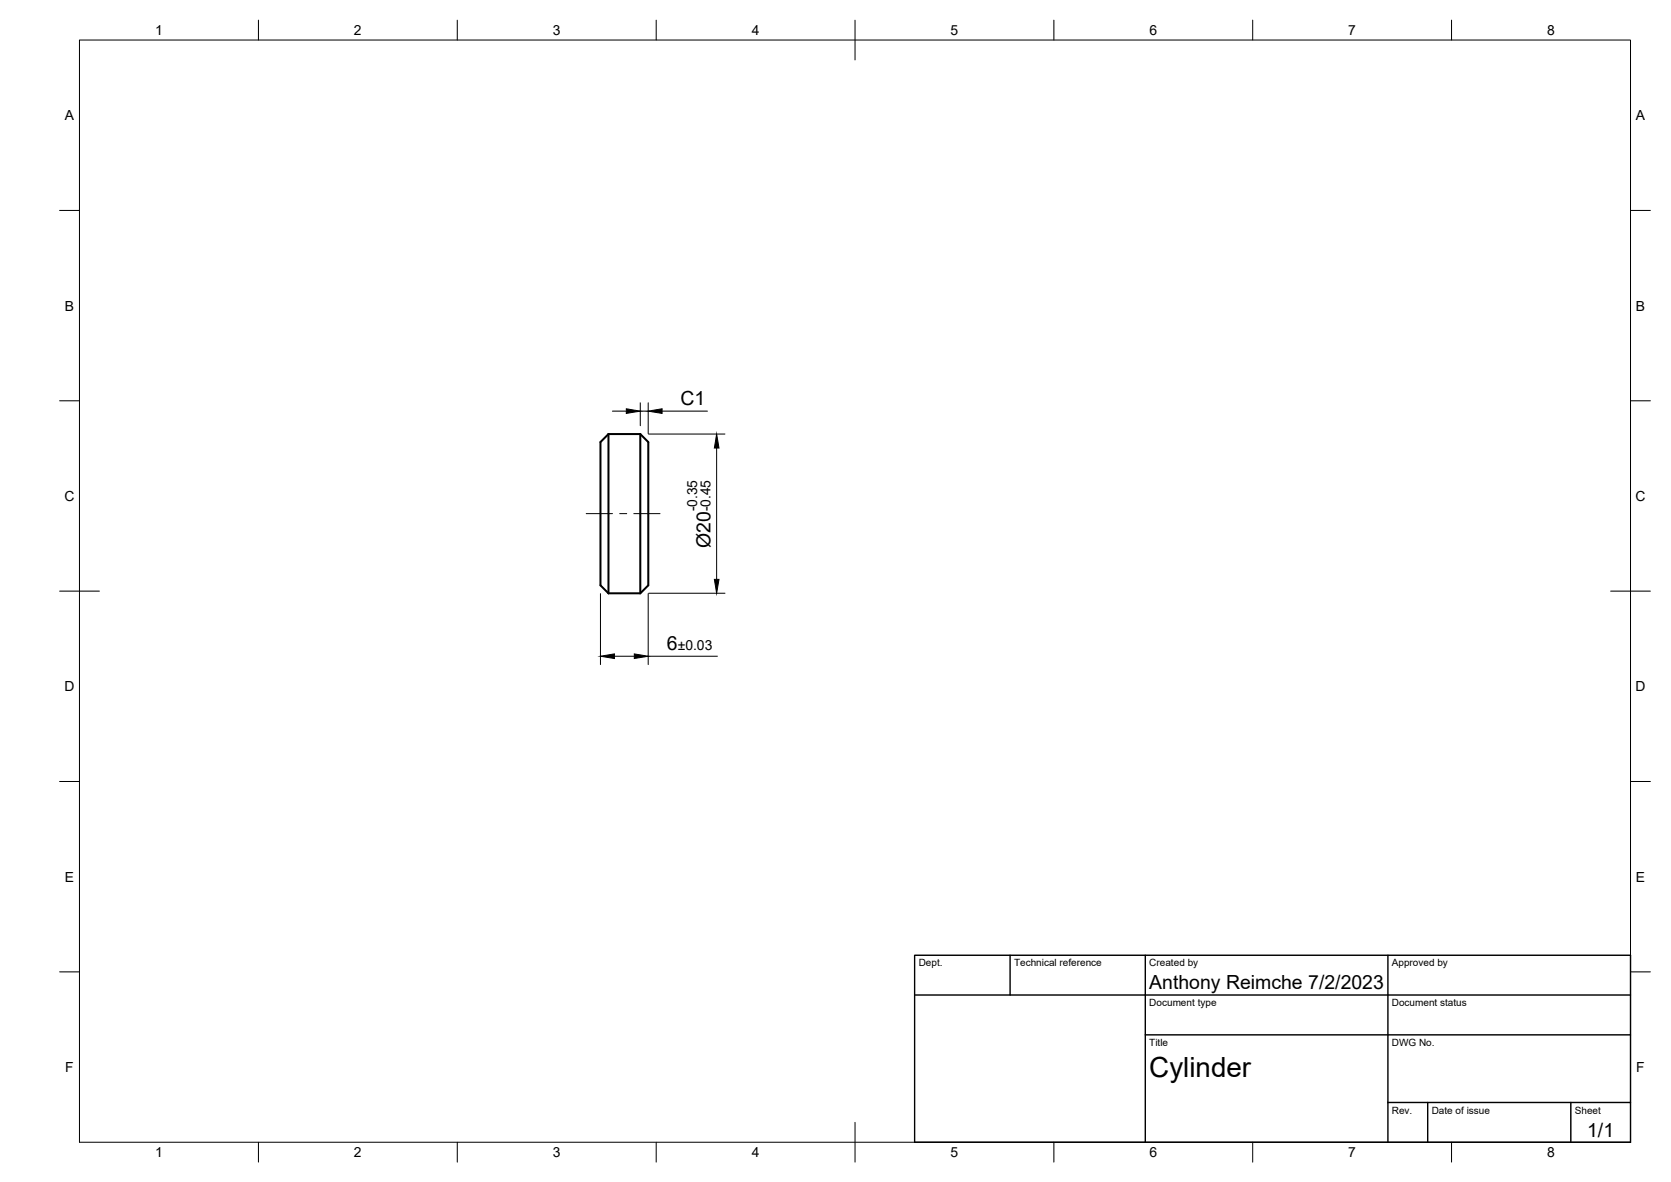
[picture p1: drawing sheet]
<svg xmlns="http://www.w3.org/2000/svg" width="420mm" height="297mm" viewBox="0 0 420 297" stroke-linecap="round" stroke-linejoin="round" font-family="sans-serif">
<!-- layer: Visible -->
<path d="M153 109.1l-2 2v36l2 2M153 109.1v40M153 109.1h8M161 109.1v40M161 109.1l2 2v36l-2 2h-8" fill="none" stroke="#000" stroke-width=".51"/>
<!-- layer: BORDER -->
<g fill="none" stroke="#000" stroke-width=".25">
<path d="M20 10.1h390v276.9h-390zM65 5.1v5M115 5.1v5M165 5.1v5M215 5.1v10M265 5.1v5M315 5.1v5M365 5.1v5M15 52.9h5M410 52.9h5M15 100.7h5M410 100.7h5"/>
<path d="M15 148.6h10M405 148.6h10M15 196.4h5M410 196.4h5M15 244.2h5M410 244.2h5M65 287v5M115 287v5M165 287v5M215 282.1v9.9M265 287v5M315 287v5"/>
<path d="M365 287v5"/>
</g>
<!-- layer: TITLEBLOCK -->
<path d="M230 240.1h180v46.9h-180zM230 250h180M254 240.1v9.9M288 240.1v46.9M349 240.1v46.9M288 260.1h122M349 277.1h61M359 277.1v9.9M395 277.1v9.9" fill="none" stroke="#000" stroke-width=".36"/>
<!-- layer: Smart Centers -->
<path d="M147.4 129.1h6.6M155.8 129.1h1.8M159.4 129.1h6.6" fill="none" stroke="#000" stroke-width=".25"/>
<!-- layer: FD_Dimensions -->
<path d="M154 103.3h3.5M161 101.2v5.8M161 103.3h2M163 101.2v7.8M163.1 109.1h19.2M166.5 103.3h11.4M180.2 112.6v33M151 149.2v17.8M163 149.2v17.8M163.1 149.1h19.2M154.5 164.9h5M163 164.9h17.4" fill="none" stroke="#000" stroke-width=".25"/>
<path d="M157.5 102.7l3.5 .6-3.5 .6zM163 103.3l3.5-.6v1.2zM180.2 109.1l.6 3.5h-1.2zM179.6 145.6h1.2l-.6 3.5zM151 164.9l3.5-.6v1.2zM159.5 164.3l3.5 .6-3.5 .6z" fill="#000" stroke="#000" stroke-width=".25"/>
<text font-size="7" x="289" y="270.6">Cylinder</text>
<g font-size="4.9">
<text x="171.1" y="101.9">C1</text>
<text x="178.6" y="137.7" transform="rotate(-90 178.6 137.7)">Ø20</text>
<text x="167.7" y="163.5">6</text>
<text x="289" y="248.5">Anthony Reimche 7/2/2023</text>
<text x="399.1" y="285.7">1/1</text>
</g>
<g font-size="3.5">
<text x="39" y="8.8">1</text>
<text x="89" y="8.8">2</text>
<text x="139" y="8.8">3</text>
<text x="189" y="8.8">4</text>
<text x="239" y="8.8">5</text>
<text x="289" y="8.8">6</text>
<text x="339" y="8.8">7</text>
<text x="389" y="8.8">8</text>
<text x="16.3" y="30.2">A</text>
<text x="411.3" y="30.2">A</text>
<text x="16.3" y="78">B</text>
<text x="411.3" y="78">B</text>
<text x="16.2" y="125.9">C</text>
<text x="411.2" y="125.9">C</text>
<text x="175.3" y="128.5" transform="rotate(-90 175.3 128.5)">-0.35</text>
<text x="178.6" y="128.5" transform="rotate(-90 178.6 128.5)">-0.45</text>
<text x="170.4" y="163.5">±0.03</text>
<text x="16.2" y="173.7">D</text>
<text x="411.2" y="173.7">D</text>
<text x="16.3" y="221.6">E</text>
<text x="411.3" y="221.6">E</text>
<text x="16.4" y="269.4">F</text>
<text x="411.4" y="269.4">F</text>
<text x="39" y="290.8">1</text>
<text x="89" y="290.8">2</text>
<text x="139" y="290.8">3</text>
<text x="189" y="290.8">4</text>
<text x="239" y="290.8">5</text>
<text x="289" y="290.8">6</text>
<text x="339" y="290.8">7</text>
<text x="389" y="290.8">8</text>
</g>
<g font-size="2.5">
<text x="231" y="242.9">Dept.</text>
<text x="255" y="242.9">Technical reference</text>
<text x="289" y="242.9">Created by</text>
<text x="350" y="242.9">Approved by</text>
<text x="289" y="252.8">Document type</text>
<text x="350" y="252.8">Document status</text>
<text x="289" y="262.9">Title</text>
<text x="350" y="262.9">DWG No.</text>
<text x="350" y="279.9">Rev.</text>
<text x="360" y="279.9">Date of issue</text>
<text x="396" y="279.9">Sheet</text>
</g>
</svg>
